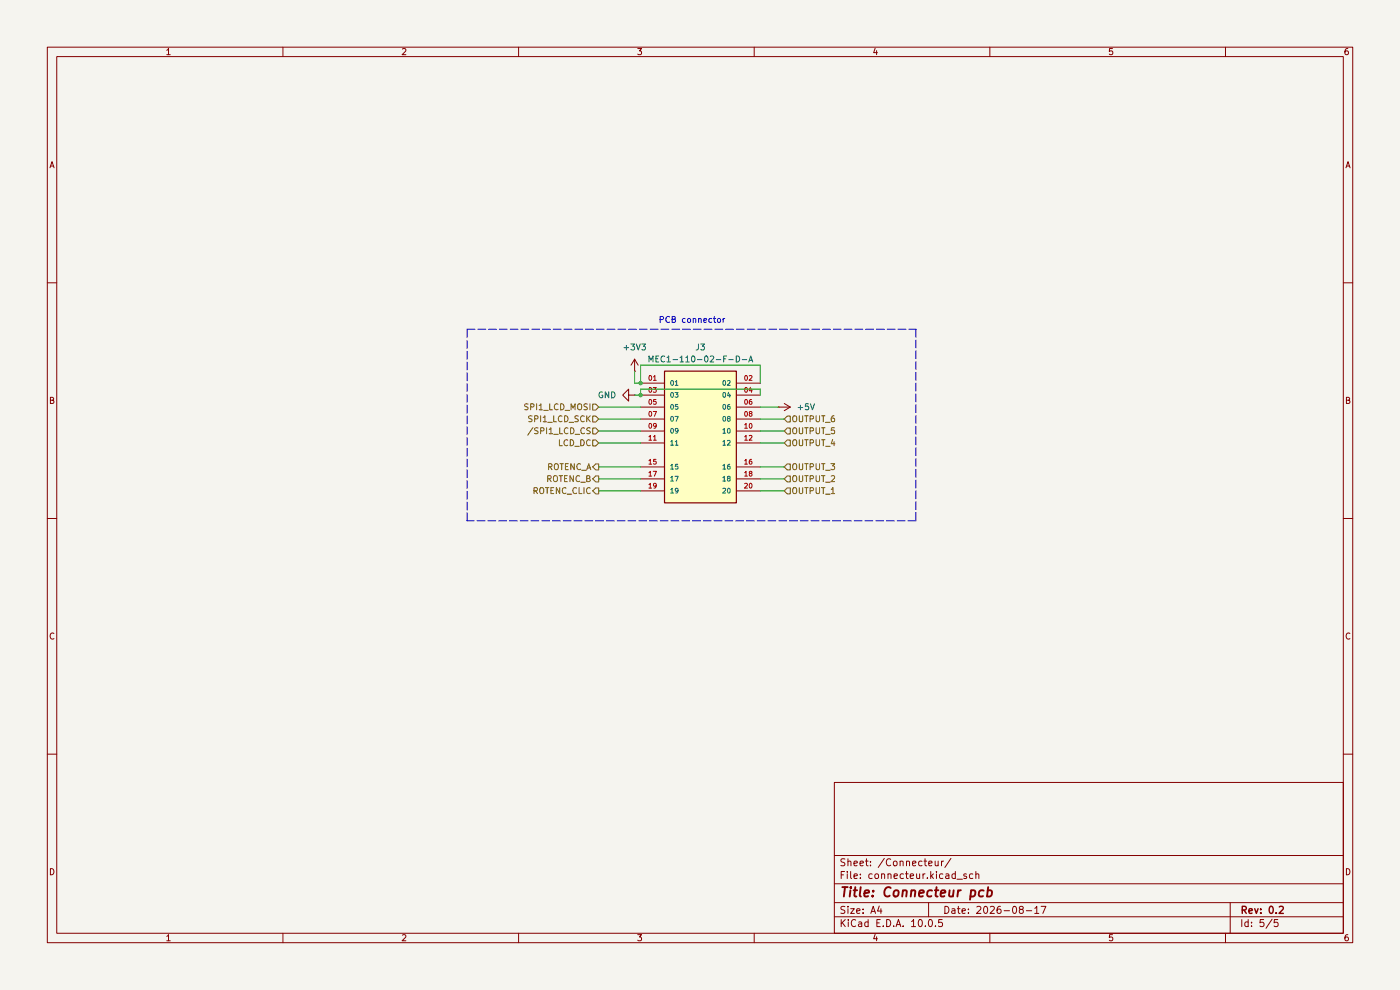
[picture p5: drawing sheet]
(kicad_sch
 (version 20260306)
 (generator "eeschema")
 (generator_version "10.0")
 (paper "A4")
 (title_block
  (title "Connecteur pcb")
  (date "2026-08-17")
  (rev "0.2"))
 (lib_symbols
  (symbol "OPC:MEC1-110-02-F-D-A"
   (pin_names
    (offset 1.016)) (exclude_from_sim no) (in_bom yes) (on_board yes)
   (in_pos_files yes)
   (duplicate_pin_numbers_are_jumpers no)
   (property "Reference" "J" (at -7.62 16.002 0) (show_name no) (do_not_autoplace no) (effects (font (size 1.27 1.27)) (justify left bottom)))
   (property "Value" "MEC1-110-02-F-D-A" (at -7.62 -13.462 0) (show_name no) (do_not_autoplace no) (effects (font (size 1.27 1.27)) (justify left top)))
   (property "Footprint" "OPC:SAMTEC_MEC1-110-02-F-D-A" (at 0 0 0) (show_name no) (do_not_autoplace no) (hide yes) (effects (font (size 1.27 1.27)) (justify bottom)))
   (property "Datasheet" "" (at 0 0 0) (show_name no) (do_not_autoplace no) (hide yes) (effects (font (size 1.27 1.27))))
   (property "Description" "20 Position Female Connector Non Specified - Dual Edge Gold 0.039 (1.00mm) Black" (at 0 0 0) (show_name no) (do_not_autoplace no) (hide yes) (effects (font (size 1.27 1.27)) (justify bottom)))
   (property "MF" "Samtec" (at 0 0 0) (show_name no) (do_not_autoplace no) (hide yes) (effects (font (size 1.27 1.27)) (justify bottom)))
   (property "Purchase-URL" "https://pricing.snapeda.com/search/part/MEC1-110-02-F-D-A/?ref=eda" (at 0 0 0) (show_name no) (do_not_autoplace no) (hide yes) (effects (font (size 1.27 1.27)) (justify bottom)))
   (property "Package" "None" (at 0 0 0) (show_name no) (do_not_autoplace no) (hide yes) (effects (font (size 1.27 1.27)) (justify bottom)))
   (property "Price" "None" (at 0 0 0) (show_name no) (do_not_autoplace no) (hide yes) (effects (font (size 1.27 1.27)) (justify bottom)))
   (property "MP" "MEC1-110-02-F-D-A" (at 0 0 0) (show_name no) (do_not_autoplace no) (hide yes) (effects (font (size 1.27 1.27)) (justify bottom)))
   (property "Availability" "In Stock" (at 0 0 0) (show_name no) (do_not_autoplace no) (hide yes) (effects (font (size 1.27 1.27)) (justify bottom)))
   (symbol "MEC1-110-02-F-D-A_0_0"
    (rectangle (start -7.62 -12.7) (end 7.62 15.24) (stroke (width 0.254) (type default)) (fill (type background)))
    (pin passive line (at -12.7 12.7 0) (length 5.08) (name "01" (effects (font (size 1.016 1.016)))) (number "01" (effects (font (size 1.016 1.016)))))
    (pin passive line (at 12.7 12.7 180) (length 5.08) (name "02" (effects (font (size 1.016 1.016)))) (number "02" (effects (font (size 1.016 1.016)))))
    (pin passive line (at -12.7 10.16 0) (length 5.08) (name "03" (effects (font (size 1.016 1.016)))) (number "03" (effects (font (size 1.016 1.016)))))
    (pin passive line (at 12.7 10.16 180) (length 5.08) (name "04" (effects (font (size 1.016 1.016)))) (number "04" (effects (font (size 1.016 1.016)))))
    (pin passive line (at -12.7 7.62 0) (length 5.08) (name "05" (effects (font (size 1.016 1.016)))) (number "05" (effects (font (size 1.016 1.016)))))
    (pin passive line (at 12.7 7.62 180) (length 5.08) (name "06" (effects (font (size 1.016 1.016)))) (number "06" (effects (font (size 1.016 1.016)))))
    (pin passive line (at -12.7 5.08 0) (length 5.08) (name "07" (effects (font (size 1.016 1.016)))) (number "07" (effects (font (size 1.016 1.016)))))
    (pin passive line (at 12.7 5.08 180) (length 5.08) (name "08" (effects (font (size 1.016 1.016)))) (number "08" (effects (font (size 1.016 1.016)))))
    (pin passive line (at -12.7 2.54 0) (length 5.08) (name "09" (effects (font (size 1.016 1.016)))) (number "09" (effects (font (size 1.016 1.016)))))
    (pin passive line (at 12.7 2.54 180) (length 5.08) (name "10" (effects (font (size 1.016 1.016)))) (number "10" (effects (font (size 1.016 1.016)))))
    (pin passive line (at -12.7 0 0) (length 5.08) (name "11" (effects (font (size 1.016 1.016)))) (number "11" (effects (font (size 1.016 1.016)))))
    (pin passive line (at 12.7 0 180) (length 5.08) (name "12" (effects (font (size 1.016 1.016)))) (number "12" (effects (font (size 1.016 1.016)))))
    (pin passive line (at -12.7 -5.08 0) (length 5.08) (name "15" (effects (font (size 1.016 1.016)))) (number "15" (effects (font (size 1.016 1.016)))))
    (pin passive line (at 12.7 -5.08 180) (length 5.08) (name "16" (effects (font (size 1.016 1.016)))) (number "16" (effects (font (size 1.016 1.016)))))
    (pin passive line (at -12.7 -7.62 0) (length 5.08) (name "17" (effects (font (size 1.016 1.016)))) (number "17" (effects (font (size 1.016 1.016)))))
    (pin passive line (at 12.7 -7.62 180) (length 5.08) (name "18" (effects (font (size 1.016 1.016)))) (number "18" (effects (font (size 1.016 1.016)))))
    (pin passive line (at -12.7 -10.16 0) (length 5.08) (name "19" (effects (font (size 1.016 1.016)))) (number "19" (effects (font (size 1.016 1.016)))))
    (pin passive line (at 12.7 -10.16 180) (length 5.08) (name "20" (effects (font (size 1.016 1.016)))) (number "20" (effects (font (size 1.016 1.016))))))
   (embedded_fonts no))
  (symbol "power:+3V3"
   (power global)
   (pin_numbers (hide yes))
   (pin_names
    (offset 0) (hide yes)) (exclude_from_sim no) (in_bom yes) (on_board yes)
   (in_pos_files yes)
   (duplicate_pin_numbers_are_jumpers no)
   (property "Reference" "#PWR" (at 0 -3.81 0) (show_name no) (do_not_autoplace no) (hide yes) (effects (font (size 1.27 1.27))))
   (property "Value" "+3V3" (at 0 3.556 0) (show_name no) (do_not_autoplace no) (effects (font (size 1.27 1.27))))
   (property "Footprint" "" (at 0 0 0) (show_name no) (do_not_autoplace no) (hide yes) (effects (font (size 1.27 1.27))))
   (property "Datasheet" "" (at 0 0 0) (show_name no) (do_not_autoplace no) (hide yes) (effects (font (size 1.27 1.27))))
   (property "Description" "Power symbol creates a global label with name \"+3V3\"" (at 0 0 0) (show_name no) (do_not_autoplace no) (hide yes) (effects (font (size 1.27 1.27))))
   (symbol "+3V3_0_1"
    (polyline (pts (xy -0.762 1.27) (xy 0 2.54)) (stroke (width 0) (type default)) (fill (type none)))
    (polyline (pts (xy 0 2.54) (xy 0.762 1.27)) (stroke (width 0) (type default)) (fill (type none)))
    (polyline (pts (xy 0 0) (xy 0 2.54)) (stroke (width 0) (type default)) (fill (type none))))
   (symbol "+3V3_1_1"
    (pin power_in line (at 0 0 90) (length 0) (name "" (effects (font (size 1.27 1.27)))) (number "1" (effects (font (size 1.27 1.27))))))
   (embedded_fonts no))
  (symbol "power:+5V"
   (power global)
   (pin_numbers (hide yes))
   (pin_names
    (offset 0) (hide yes)) (exclude_from_sim no) (in_bom yes) (on_board yes)
   (in_pos_files yes)
   (duplicate_pin_numbers_are_jumpers no)
   (property "Reference" "#PWR" (at 0 -3.81 0) (show_name no) (do_not_autoplace no) (hide yes) (effects (font (size 1.27 1.27))))
   (property "Value" "+5V" (at 0 3.556 0) (show_name no) (do_not_autoplace no) (effects (font (size 1.27 1.27))))
   (property "Footprint" "" (at 0 0 0) (show_name no) (do_not_autoplace no) (hide yes) (effects (font (size 1.27 1.27))))
   (property "Datasheet" "" (at 0 0 0) (show_name no) (do_not_autoplace no) (hide yes) (effects (font (size 1.27 1.27))))
   (property "Description" "Power symbol creates a global label with name \"+5V\"" (at 0 0 0) (show_name no) (do_not_autoplace no) (hide yes) (effects (font (size 1.27 1.27))))
   (symbol "+5V_0_1"
    (polyline (pts (xy -0.762 1.27) (xy 0 2.54)) (stroke (width 0) (type default)) (fill (type none)))
    (polyline (pts (xy 0 2.54) (xy 0.762 1.27)) (stroke (width 0) (type default)) (fill (type none)))
    (polyline (pts (xy 0 0) (xy 0 2.54)) (stroke (width 0) (type default)) (fill (type none))))
   (symbol "+5V_1_1"
    (pin power_in line (at 0 0 90) (length 0) (name "" (effects (font (size 1.27 1.27)))) (number "1" (effects (font (size 1.27 1.27))))))
   (embedded_fonts no))
  (symbol "power:GND"
   (power global)
   (pin_numbers (hide yes))
   (pin_names
    (offset 0) (hide yes)) (exclude_from_sim no) (in_bom yes) (on_board yes)
   (in_pos_files yes)
   (duplicate_pin_numbers_are_jumpers no)
   (property "Reference" "#PWR" (at 0 -6.35 0) (show_name no) (do_not_autoplace no) (hide yes) (effects (font (size 1.27 1.27))))
   (property "Value" "GND" (at 0 -3.81 0) (show_name no) (do_not_autoplace no) (effects (font (size 1.27 1.27))))
   (property "Footprint" "" (at 0 0 0) (show_name no) (do_not_autoplace no) (hide yes) (effects (font (size 1.27 1.27))))
   (property "Datasheet" "" (at 0 0 0) (show_name no) (do_not_autoplace no) (hide yes) (effects (font (size 1.27 1.27))))
   (property "Description" "Power symbol creates a global label with name \"GND\" , ground" (at 0 0 0) (show_name no) (do_not_autoplace no) (hide yes) (effects (font (size 1.27 1.27))))
   (symbol "GND_0_1"
    (polyline (pts (xy 0 0) (xy 0 -1.27) (xy 1.27 -1.27) (xy 0 -2.54) (xy -1.27 -1.27) (xy 0 -1.27)) (stroke (width 0) (type default)) (fill (type none))))
   (symbol "GND_1_1"
    (pin power_in line (at 0 0 270) (length 0) (name "" (effects (font (size 1.27 1.27)))) (number "1" (effects (font (size 1.27 1.27))))))
   (embedded_fonts no)))
 (rectangle
  (start 99.06 69.85)
  (end 194.31 110.49)
  (stroke (width 0) (type dash))
  (fill (type none)))
 (text "PCB connector"
  (exclude_from_sim no)
  (at 146.812 68.072 0)
  (effects (font (size 1.27 1.27))))
 (junction
  (at 135.89 81.28)
  (diameter 0)
  (color 0 0 0 0))
 (junction
  (at 135.89 83.82)
  (diameter 0)
  (color 0 0 0 0))
 (wire
  (pts (xy 127 101.6) (xy 135.89 101.6))
  (stroke (width 0) (type default)))
 (wire
  (pts (xy 161.29 86.36) (xy 165.1 86.36))
  (stroke (width 0) (type default)))
 (wire
  (pts (xy 161.29 99.06) (xy 166.37 99.06))
  (stroke (width 0) (type default)))
 (wire
  (pts (xy 135.89 77.47) (xy 135.89 81.28))
  (stroke (width 0) (type default)))
 (wire
  (pts (xy 134.62 81.28) (xy 135.89 81.28))
  (stroke (width 0) (type default)))
 (wire
  (pts (xy 161.29 88.9) (xy 166.37 88.9))
  (stroke (width 0) (type default)))
 (wire
  (pts (xy 127 88.9) (xy 135.89 88.9))
  (stroke (width 0) (type default)))
 (wire
  (pts (xy 127 93.98) (xy 135.89 93.98))
  (stroke (width 0) (type default)))
 (wire
  (pts (xy 161.29 82.55) (xy 161.29 83.82))
  (stroke (width 0) (type default)))
 (wire
  (pts (xy 166.37 104.14) (xy 161.29 104.14))
  (stroke (width 0) (type default)))
 (wire
  (pts (xy 161.29 77.47) (xy 161.29 81.28))
  (stroke (width 0) (type default)))
 (wire
  (pts (xy 127 99.06) (xy 135.89 99.06))
  (stroke (width 0) (type default)))
 (wire
  (pts (xy 127 104.14) (xy 135.89 104.14))
  (stroke (width 0) (type default)))
 (wire
  (pts (xy 135.89 82.55) (xy 135.89 83.82))
  (stroke (width 0) (type default)))
 (wire
  (pts (xy 127 91.44) (xy 135.89 91.44))
  (stroke (width 0) (type default)))
 (wire
  (pts (xy 135.89 77.47) (xy 161.29 77.47))
  (stroke (width 0) (type default)))
 (wire
  (pts (xy 166.37 101.6) (xy 161.29 101.6))
  (stroke (width 0) (type default)))
 (wire
  (pts (xy 161.29 91.44) (xy 166.37 91.44))
  (stroke (width 0) (type default)))
 (wire
  (pts (xy 161.29 93.98) (xy 166.37 93.98))
  (stroke (width 0) (type default)))
 (wire
  (pts (xy 134.62 83.82) (xy 135.89 83.82))
  (stroke (width 0) (type default)))
 (wire
  (pts (xy 135.89 82.55) (xy 161.29 82.55))
  (stroke (width 0) (type default)))
 (wire
  (pts (xy 134.62 78.74) (xy 134.62 81.28))
  (stroke (width 0) (type default)))
 (wire
  (pts (xy 127 86.36) (xy 135.89 86.36))
  (stroke (width 0) (type default)))
 (hierarchical_label "OUTPUT_1"
  (shape input)
  (at 166.37 104.14 0)
  (effects (font (size 1.27 1.27)) (justify left)))
 (hierarchical_label "OUTPUT_3"
  (shape input)
  (at 166.37 99.06 0)
  (effects (font (size 1.27 1.27)) (justify left)))
 (hierarchical_label "ROTENC_B"
  (shape output)
  (at 127 101.6 180)
  (effects (font (size 1.27 1.27)) (justify right)))
 (hierarchical_label "SPI1_LCD_SCK"
  (shape input)
  (at 127 88.9 180)
  (effects (font (size 1.27 1.27)) (justify right)))
 (hierarchical_label "OUTPUT_5"
  (shape input)
  (at 166.37 91.44 0)
  (effects (font (size 1.27 1.27)) (justify left)))
 (hierarchical_label "OUTPUT_4"
  (shape input)
  (at 166.37 93.98 0)
  (effects (font (size 1.27 1.27)) (justify left)))
 (hierarchical_label "LCD_DC"
  (shape input)
  (at 127 93.98 180)
  (effects (font (size 1.27 1.27)) (justify right)))
 (hierarchical_label "ROTENC_A"
  (shape output)
  (at 127 99.06 180)
  (effects (font (size 1.27 1.27)) (justify right)))
 (hierarchical_label "OUTPUT_2"
  (shape input)
  (at 166.37 101.6 0)
  (effects (font (size 1.27 1.27)) (justify left)))
 (hierarchical_label "ROTENC_CLIC"
  (shape output)
  (at 127 104.14 180)
  (effects (font (size 1.27 1.27)) (justify right)))
 (hierarchical_label "SPI1_LCD_MOSI"
  (shape input)
  (at 127 86.36 180)
  (effects (font (size 1.27 1.27)) (justify right)))
 (hierarchical_label "{slash}SPI1_LCD_CS"
  (shape input)
  (at 127 91.44 180)
  (effects (font (size 1.27 1.27)) (justify right)))
 (hierarchical_label "OUTPUT_6"
  (shape input)
  (at 166.37 88.9 0)
  (effects (font (size 1.27 1.27)) (justify left)))
 (symbol
  (lib_id "power:GND")
  (at 134.62 83.82 270)
  (unit 1)
  (body_style 1)
  (exclude_from_sim no)
  (in_bom yes)
  (on_board yes)
  (in_pos_files yes)
  (dnp no)
  (fields_autoplaced yes)
  (property "Reference" "#PWR035" (at 128.27 83.82 0) (hide yes) (show_name no) (do_not_autoplace no) (effects (font (size 1.27 1.27))))
  (property "Value" "GND" (at 130.81 83.8199 90) (show_name no) (do_not_autoplace no) (effects (font (size 1.27 1.27)) (justify right)))
  (property "Footprint" "" (at 134.62 83.82 0) (hide yes) (show_name no) (do_not_autoplace no) (effects (font (size 1.27 1.27))))
  (property "Datasheet" "" (at 134.62 83.82 0) (hide yes) (show_name no) (do_not_autoplace no) (effects (font (size 1.27 1.27))))
  (property "Description" "Power symbol creates a global label with name \"GND\" , ground" (at 134.62 83.82 0) (hide yes) (show_name no) (do_not_autoplace no) (effects (font (size 1.27 1.27))))
  (pin "1"))
 (symbol
  (lib_id "power:+3V3")
  (at 134.62 78.74 0)
  (unit 1)
  (body_style 1)
  (exclude_from_sim no)
  (in_bom yes)
  (on_board yes)
  (in_pos_files yes)
  (dnp no)
  (fields_autoplaced yes)
  (property "Reference" "#PWR031" (at 134.62 82.55 0) (hide yes) (show_name no) (do_not_autoplace no) (effects (font (size 1.27 1.27))))
  (property "Value" "+3V3" (at 134.62 73.66 0) (show_name no) (do_not_autoplace no) (effects (font (size 1.27 1.27))))
  (property "Footprint" "" (at 134.62 78.74 0) (hide yes) (show_name no) (do_not_autoplace no) (effects (font (size 1.27 1.27))))
  (property "Datasheet" "" (at 134.62 78.74 0) (hide yes) (show_name no) (do_not_autoplace no) (effects (font (size 1.27 1.27))))
  (property "Description" "Power symbol creates a global label with name \"+3V3\"" (at 134.62 78.74 0) (hide yes) (show_name no) (do_not_autoplace no) (effects (font (size 1.27 1.27))))
  (pin "1"))
 (symbol
  (lib_id "OPC:MEC1-110-02-F-D-A")
  (at 148.59 93.98 0)
  (unit 1)
  (body_style 1)
  (exclude_from_sim no)
  (in_bom yes)
  (on_board yes)
  (in_pos_files yes)
  (dnp no)
  (fields_autoplaced yes)
  (property "Reference" "J3" (at 148.59 73.66 0) (show_name no) (do_not_autoplace no) (effects (font (size 1.27 1.27))))
  (property "Value" "MEC1-110-02-F-D-A" (at 148.59 76.2 0) (show_name no) (do_not_autoplace no) (effects (font (size 1.27 1.27))))
  (property "Footprint" "OPC:MEC1-110-02-F-D-A-MALE" (at 148.59 93.98 0) (hide yes) (show_name no) (do_not_autoplace no) (effects (font (size 1.27 1.27)) (justify bottom)))
  (property "Datasheet" "" (at 148.59 93.98 0) (hide yes) (show_name no) (do_not_autoplace no) (effects (font (size 1.27 1.27))))
  (property "Description" "20 Position Female Connector Non Specified - Dual Edge Gold 0.039 (1.00mm) Black" (at 148.59 93.98 0) (hide yes) (show_name no) (do_not_autoplace no) (effects (font (size 1.27 1.27)) (justify bottom)))
  (property "MF" "Samtec" (at 148.59 93.98 0) (hide yes) (show_name no) (do_not_autoplace no) (effects (font (size 1.27 1.27)) (justify bottom)))
  (property "Purchase-URL" "https://pricing.snapeda.com/search/part/MEC1-110-02-F-D-A/?ref=eda" (at 148.59 93.98 0) (hide yes) (show_name no) (do_not_autoplace no) (effects (font (size 1.27 1.27)) (justify bottom)))
  (property "Package" "None" (at 148.59 93.98 0) (hide yes) (show_name no) (do_not_autoplace no) (effects (font (size 1.27 1.27)) (justify bottom)))
  (property "Price" "None" (at 148.59 93.98 0) (hide yes) (show_name no) (do_not_autoplace no) (effects (font (size 1.27 1.27)) (justify bottom)))
  (property "MP" "MEC1-110-02-F-D-A" (at 148.59 93.98 0) (hide yes) (show_name no) (do_not_autoplace no) (effects (font (size 1.27 1.27)) (justify bottom)))
  (property "Availability" "In Stock" (at 148.59 93.98 0) (hide yes) (show_name no) (do_not_autoplace no) (effects (font (size 1.27 1.27)) (justify bottom)))
  (property "px_x10" "" (at 148.59 93.98 0) (hide yes) (show_name no) (do_not_autoplace no) (effects (font (size 1.27 1.27))))
  (pin "12")
  (pin "16")
  (pin "20")
  (pin "05")
  (pin "01")
  (pin "09")
  (pin "08")
  (pin "18")
  (pin "02")
  (pin "04")
  (pin "03")
  (pin "17")
  (pin "15")
  (pin "06")
  (pin "11")
  (pin "19")
  (pin "10")
  (pin "07"))
 (symbol
  (lib_id "power:+5V")
  (at 165.1 86.36 270)
  (unit 1)
  (body_style 1)
  (exclude_from_sim no)
  (in_bom yes)
  (on_board yes)
  (in_pos_files yes)
  (dnp no)
  (fields_autoplaced yes)
  (property "Reference" "#PWR033" (at 161.29 86.36 0) (hide yes) (show_name no) (do_not_autoplace no) (effects (font (size 1.27 1.27))))
  (property "Value" "+5V" (at 168.91 86.3599 90) (show_name no) (do_not_autoplace no) (effects (font (size 1.27 1.27)) (justify left)))
  (property "Footprint" "" (at 165.1 86.36 0) (hide yes) (show_name no) (do_not_autoplace no) (effects (font (size 1.27 1.27))))
  (property "Datasheet" "" (at 165.1 86.36 0) (hide yes) (show_name no) (do_not_autoplace no) (effects (font (size 1.27 1.27))))
  (property "Description" "Power symbol creates a global label with name \"+5V\"" (at 165.1 86.36 0) (hide yes) (show_name no) (do_not_autoplace no) (effects (font (size 1.27 1.27))))
  (pin "1")))
